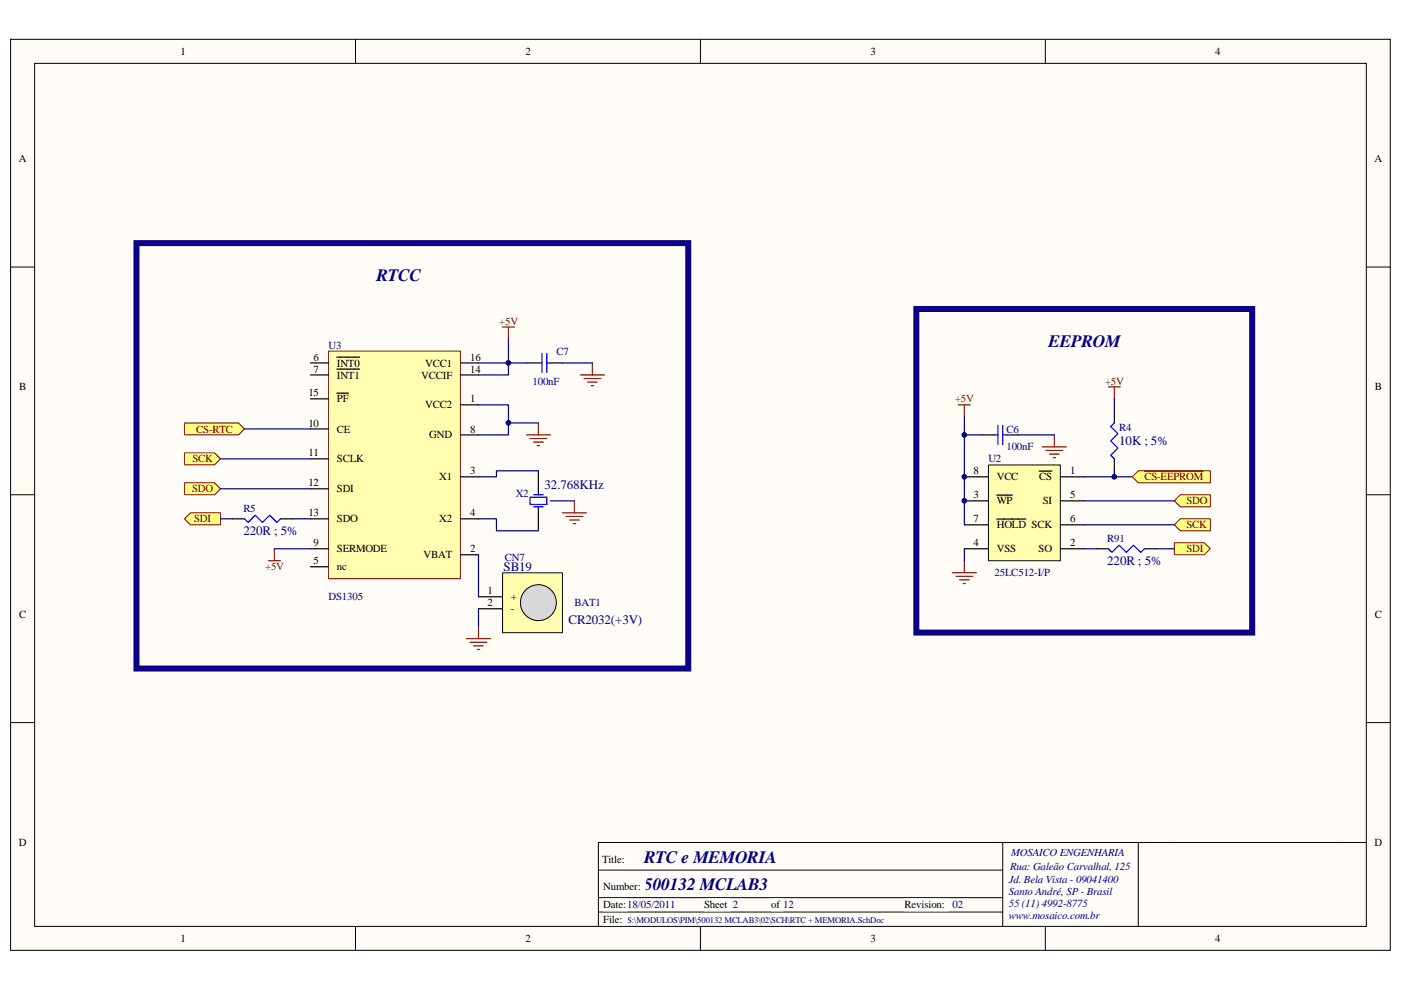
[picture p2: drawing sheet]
<svg xmlns="http://www.w3.org/2000/svg" width="297mm" height="210mm" viewBox="0 0 297 210" stroke-linecap="round" stroke-linejoin="round" font-family="sans-serif">
<path d="M2.3 8.4h292.5v193.2h-292.5z" fill="#fffcf8"/>
<path d="M2.2 8.3h292.6v193.3h-292.6z" fill="none" stroke="#000" stroke-width=".21"/>
<path d="M7.4 13.5h282.3v183h-282.3z" fill="#fffcf8"/>
<g fill="none" stroke="#000" stroke-width=".21">
<path d="M7.3 13.4h282.4v183.1h-282.4zM75.4 8.3v5.1M148.5 8.3v5.1M221.6 8.3v5.1M2.2 56.6h5.1M289.7 56.6h5.1M2.2 104.9h5.1M289.7 104.9h5.1M2.2 153.3h5.1M289.7 153.3h5.1M75.4 196.5v5.1M148.5 196.5v5.1"/>
<path d="M221.6 196.5v5.1"/>
</g>
<path d="M127.7 181h5v2.5h-5z" fill="#fff"/>
<path d="M127.7 181h5v2.5h-5z" fill="none" stroke="#fff" stroke-width=".21"/>
<path d="M127.9 186.9h8.9v2.5h-8.9z" fill="#fff"/>
<path d="M127.9 186.9h8.9v2.5h-8.9z" fill="none" stroke="#fff" stroke-width=".21"/>
<path d="M127.9 193.7h5.1v2.5h-5.1z" fill="#fff"/>
<path d="M127.9 193.7h5.1v2.5h-5.1z" fill="none" stroke="#fff" stroke-width=".21"/>
<path d="M212.6 178.7v17.8M241.3 178.7v17.8M289.7 178.7h-162.8v17.8M126.9 184.6h85.7M126.9 190.4h85.7M126.9 193.4h85.7" fill="none" stroke="#000" stroke-width=".21"/>
<path d="M127.9 190.7h5.1v2.5h-5.1z" fill="#fff"/>
<path d="M127.9 190.7h5.1v2.5h-5.1z" fill="none" stroke="#fff" stroke-width=".21"/>
<path d="M149.3 190.7h5.6v2.5h-5.6z" fill="#fff"/>
<path d="M149.3 190.7h5.6v2.5h-5.6z" fill="none" stroke="#fff" stroke-width=".21"/>
<path d="M163.6 190.7h2.4v2.5h-2.4z" fill="#fff"/>
<path d="M163.5 190.7h2.5v2.5h-2.5z" fill="none" stroke="#fff" stroke-width=".21"/>
<path d="M191.8 190.7h9.3v2.5h-9.3z" fill="#fff"/>
<path d="M249 179h34.6v17h-34.6zM191.8 190.7h9.3v2.5h-9.3z" fill="none" stroke="#fff" stroke-width=".21"/>
<path d="M114.1 99.9v5M114.1 107.5v5.1" fill="none" stroke="#000" stroke-width=".25"/>
<path d="M112.4 105.5h3.5v1.5h-3.5zM113.1 104.9h2.1M113.1 107.5h2.1" fill="none" stroke="#00f" stroke-width=".25"/>
<path d="M56.9 118.9h2.6M58.2 116.4v2.5M119.2 108.8h5.1M120 109.5h3.6M120.8 110.3h2M121.5 111.1h.5M121.8 106.2v2.6" fill="none" stroke="#800000" stroke-width=".25"/>
<path d="M106.6 121.5h12.6v12.7h-12.6z" fill="#ffffb0"/>
<path d="M106.5 121.5h12.7v12.7h-12.7z" fill="none" stroke="#000" stroke-width=".21"/>
<path d="M101.4 126.6h5.1M101.4 129.1h5.1" fill="none" stroke="#000" stroke-width=".25"/>
<circle cx="114.2" cy="127.8" r="3.8" fill="#d8d8d8" stroke="#000" stroke-width=".21"/>
<path d="M111.6 77h2.5M116.7 77h2.5" fill="none" stroke="#000" stroke-width=".25"/>
<path d="M114.1 77h.8M114.9 75v4M115.9 75v4M115.9 77h.8" fill="none" stroke="#00f" stroke-width=".25"/>
<path d="M203.2 85.9h2.5M204.5 85.9v2.5M235 82.1h2.5M236.3 82.1v2.5M204.5 118.9v2.6M201.9 121.5h5.1M202.7 122.2h3.5M203.5 123h2M204.2 123.8h.5" fill="none" stroke="#800000" stroke-width=".25"/>
<path d="M209.6 98.6h15.2v20.3h-15.2z" fill="#ffffb0"/>
<path d="M209.6 98.6h15.2v20.3h-15.2z" fill="none" stroke="#000" stroke-width=".21"/>
<path d="M220.3 99.9h2.7M204.5 101.1h5M204.5 116.4h5M204.5 106.2h5M204.5 111.3h5M211.3 110.1h6.2M211.3 105h3.3M224.8 101.1h5.1M224.8 116.4h5.1M224.8 106.2h5.1M224.8 111.3h5.1" fill="none" stroke="#000" stroke-width=".25"/>
<path d="M204.5 88.4v22.9M204.5 92.2h3.8M215.9 92.2h7.6M236.3 99.9v1.2h-6.4M236.3 84.6v2.6M204.5 116.4v2.5M229.9 116.4h2.5M236.3 101.1h3.8M245.2 116.4h3.8" fill="none" stroke="#000080" stroke-width=".25"/>
<path d="M221 94.8h5.1M221.8 95.5h3.5M222.5 96.3h2.1M223.3 97.1h.5M223.5 92.2v2.6" fill="none" stroke="#800000" stroke-width=".25"/>
<path d="M240.1 101.1l1.2-1.2h15.3v2.5h-15.3z" fill-rule="evenodd" fill="#ffff80" stroke="#800000" stroke-width=".21"/>
<path d="M242.6 99.9h12.5" fill="none" stroke="#800000" stroke-width=".25"/>
<g fill="#ffff80" stroke="#800000" stroke-width=".21">
<path d="M250.2 104.9h6.4v2.6h-6.4l-1.2-1.3z" fill-rule="evenodd"/>
<path d="M249 111.3l1.2-1.3h6.4v2.6h-6.4z" fill-rule="evenodd"/>
<path d="M249 115.1h6.3l1.3 1.3-1.3 1.3h-6.3z" fill-rule="evenodd"/>
</g>
<path d="M208.3 92.2h2.5M213.4 92.2h2.5M236.3 87.2v2.5M236.3 97.3v2.6M232.4 116.4h2.6M242.6 116.4h2.6" fill="none" stroke="#000" stroke-width=".25"/>
<path d="M210.8 92.2h.8M211.6 90.2v4.1M212.6 92.2h.8M212.6 90.2v4.1M236.3 89.7l-.8 .8 1.5 1.5-1.5 1.5 1.5 1.5-1.5 1.6 .8 .7M235 116.4l.8 .8 1.5-1.6 1.5 1.6 1.5-1.6 1.5 1.6 .8-.8" fill="none" stroke="#00f" stroke-width=".25"/>
<path d="M229.9 106.2h19.1M229.9 111.3h19.1" fill="none" stroke="#000080" stroke-width=".25"/>
<path d="M194.3 65.5h71.2v68.7h-71.2z" fill="none" stroke="#0c0087" stroke-width="1.3"/>
<path d="M69.7 74.5h27.9v48.2h-27.9z" fill="#ffffb0"/>
<path d="M69.7 74.5h27.9v48.2h-27.9z" fill="none" stroke="#800000" stroke-width=".21"/>
<g fill="none" stroke="#000" stroke-width=".25">
<path d="M65.8 77h3.8M65.8 79.5h3.8M71.4 75.8h4.9M71.4 78.3h4.9M97.6 77h3.8M97.6 79.5h3.8M65.8 91h3.8M65.8 97.3h3.8M65.8 84.6h3.8M71.4 83.4h2.5M97.6 85.9h3.8M97.6 92.2h3.8"/>
<path d="M65.8 110h3.8M65.8 116.4h3.8M65.8 103.7h3.8M97.6 117.7h3.8M97.6 101.1h3.8M97.6 110h3.8M65.8 120.2h3.8"/>
</g>
<path d="M114.1 99.9h-8.8v1.2h-3.9M101.4 110h3.9v2.6h8.8M101.4 117.7v8.9M116.7 106.2h5.1M101.4 129.1v3.8" fill="none" stroke="#000080" stroke-width=".25"/>
<path d="M98.9 135.5h5.1M99.6 136.2h3.6M100.4 137h2.1M101.2 137.8h.5M101.4 132.9v2.6" fill="none" stroke="#800000" stroke-width=".25"/>
<path d="M39.1 89.7h11.5l1.2 1.3-1.2 1.2h-11.5z" fill-rule="evenodd" fill="#ffff80" stroke="#800000" stroke-width=".21"/>
<path d="M51.8 91h14" fill="none" stroke="#000080" stroke-width=".25"/>
<path d="M39.1 96.1h6.4l1.3 1.2-1.3 1.3h-6.4z" fill-rule="evenodd" fill="#ffff80" stroke="#800000" stroke-width=".21"/>
<path d="M46.8 97.3h19" fill="none" stroke="#000080" stroke-width=".25"/>
<path d="M39.1 110l1.3-1.2h6.4v2.5h-6.4z" fill-rule="evenodd" fill="#ffff80" stroke="#800000" stroke-width=".21"/>
<path d="M49.3 110h2.5M59.5 110h2.5" fill="none" stroke="#000" stroke-width=".25"/>
<path d="M51.8 110l.8 .8 1.5-1.5 1.5 1.5 1.6-1.5 1.5 1.5 .8-.8" fill="none" stroke="#00f" stroke-width=".25"/>
<path d="M46.8 110h2.5M62 110h3.8" fill="none" stroke="#000080" stroke-width=".25"/>
<path d="M39.1 102.4h6.4l1.3 1.3-1.3 1.2h-6.4z" fill-rule="evenodd" fill="#ffff80" stroke="#800000" stroke-width=".21"/>
<path d="M107.8 71.9v5.1h-6.4M111.6 77h-3.8v2.5h-6.4M119.2 77h6.4M101.4 85.9h6.4v6.3h-6.4M107.8 89.7h6.3M46.8 103.7h19M58.2 116.4h7.6" fill="none" stroke="#000080" stroke-width=".25"/>
<path d="M106.5 69.4h2.6M107.8 69.4v2.5M123.1 79.5h5M125.6 77v2.5M111.6 92.2h5.1M112.4 93h3.5M113.1 93.8h2.1M113.9 94.5h.5M114.1 89.7v2.5M123.8 80.3h3.6M124.6 81h2M125.3 81.8h.6" fill="none" stroke="#800000" stroke-width=".25"/>
<path d="M28.9 51.6h117v90.2h-117z" fill="none" stroke="#0c0087" stroke-width="1.3"/>
<g fill="#000080" stroke="#000080" stroke-width=".21">
<circle cx="107.8" cy="89.7" r=".5"/>
<circle cx="107.8" cy="77" r=".5"/>
<circle cx="204.5" cy="106.2" r=".5"/>
<circle cx="204.5" cy="101.1" r=".5"/>
<circle cx="204.5" cy="92.2" r=".5"/>
<circle cx="236.2" cy="101.1" r=".5"/>
</g>
<g font-size="3.7" fill="#000080">
<text x="79.8" y="59.7">RTCC</text>
<text x="222.3" y="73.7">EEPROM</text>
<text x="136.6" y="183">RTC e MEMORIA</text>
<text x="136.6" y="188.8">500132 MCLAB3</text>
</g>
<g font-size="2.8" fill="#000080">
<text x="237.3" y="94.4">10K ; 5%</text>
<text x="115.4" y="103.8">32.768KHz</text>
<text x="51.6" y="113.5">220R ; 5%</text>
<text x="234.7" y="119.8">220R ; 5%</text>
<text x="106.8" y="121.1">SB19</text>
<text x="120.5" y="132.3">CR2032(+3V)</text>
</g>
<g font-size="2.3">
<text x="38.3" y="11.6">1</text>
<text x="111.4" y="11.6">2</text>
<text x="184.5" y="11.6">3</text>
<text x="257.7" y="11.6">4</text>
<text x="4" y="34.5">A</text>
<text x="291.4" y="34.5">A</text>
<text x="66.5" y="76.5">6</text>
<text x="71.4" y="77.7">INT0</text>
<text x="90.1" y="77.7">VCC1</text>
<text x="99.7" y="76.5">16</text>
<text x="4" y="82.8">B</text>
<text x="66.5" y="79">7</text>
<text x="71.4" y="80.3">INT1</text>
<text x="89.3" y="80.3">VCCIF</text>
<text x="99.7" y="79">14</text>
<text x="291.5" y="82.8">B</text>
<text x="65.4" y="84.1">15</text>
<text x="71.4" y="85.4">PF</text>
<text x="90.1" y="86.6">VCC2</text>
<text x="99.7" y="85.4">1</text>
<text x="65.4" y="90.5">10</text>
<text x="71.4" y="91.7">CE</text>
<text x="91" y="93">GND</text>
<text x="99.7" y="91.7">8</text>
<text x="65.4" y="96.8">11</text>
<text x="71.4" y="98.1">SCLK</text>
<text x="93.1" y="101.9">X1</text>
<text x="99.7" y="100.6">3</text>
<text x="206.4" y="100.6">8</text>
<text x="211.3" y="101.9">VCC</text>
<text x="220.3" y="101.9">CS</text>
<text x="226.9" y="100.6">1</text>
<text x="65.4" y="103.2">12</text>
<text x="71.4" y="104.4">SDI</text>
<text x="206.4" y="105.7">3</text>
<text x="211.3" y="107">WP</text>
<text x="221.1" y="107">SI</text>
<text x="226.9" y="105.7">5</text>
<text x="65.4" y="109.5">13</text>
<text x="71.4" y="110.8">SDO</text>
<text x="93.1" y="110.8">X2</text>
<text x="99.7" y="109.5">4</text>
<text x="206.4" y="110.8">7</text>
<text x="211.3" y="112.1">HOLD SCK</text>
<text x="226.9" y="110.8">6</text>
<text x="66.5" y="119.7">5</text>
<text x="66.5" y="115.9">9</text>
<text x="71.4" y="117.2">SERMODE</text>
<text x="89.8" y="118.4">VBAT</text>
<text x="99.7" y="117.2">2</text>
<text x="206.4" y="115.9">4</text>
<text x="211.3" y="117.2">VSS</text>
<text x="220.2" y="117.2">SO</text>
<text x="226.9" y="115.9">2</text>
<text x="71.4" y="121">nc</text>
<text x="4" y="131.1">C</text>
<text x="103.4" y="126">1</text>
<text x="103.4" y="128.6">2</text>
<text x="108.3" y="127.3">+</text>
<text x="108.3" y="129.9">-</text>
<text x="291.5" y="131.1">C</text>
<text x="4" y="179.4">D</text>
<text x="291.4" y="179.4">D</text>
<text x="127.7" y="183">Title:</text>
<text x="127.9" y="188.8">Number:</text>
<text x="127.9" y="195.7">File:</text>
<text x="127.9" y="192.6">Date:18/05/2011</text>
<text x="149.3" y="192.6">Sheet</text>
<text x="163.5" y="192.6">of</text>
<text x="191.7" y="192.6">Revision:</text>
<text x="38.3" y="199.8">1</text>
<text x="111.4" y="199.8">2</text>
<text x="184.5" y="199.8">3</text>
<text x="257.7" y="199.8">4</text>
</g>
<g font-size="2.3" fill="#800000">
<text x="105.8" y="68.8">+5V</text>
<text x="234.3" y="81.6">+5V</text>
<text x="202.5" y="85.4">+5V</text>
<text x="41.6" y="91.7">CS-RTC</text>
<text x="40.8" y="98.1">SCK</text>
<text x="242.6" y="101.9">CS-EEPROM</text>
<text x="40.7" y="104.4">SDO</text>
<text x="251.5" y="107">SDO</text>
<text x="41.2" y="110.8">SDI</text>
<text x="251.5" y="112.1">SCK</text>
<text x="251.5" y="117.2">SDI</text>
<text x="56.2" y="120.9">+5V</text>
</g>
<g font-size="2.3" fill="#000080">
<text x="69.7" y="73.9">U3</text>
<text x="118" y="75.2">C7</text>
<text x="112.9" y="81.6">100nF</text>
<text x="213.4" y="95.5">100nF</text>
<text x="213.4" y="91.7">C6</text>
<text x="237.3" y="91.5">R4</text>
<text x="209.6" y="98.1">U2</text>
<text x="109.3" y="105.5">X2</text>
<text x="51.6" y="108.5">R5</text>
<text x="107" y="118.9">CN7</text>
<text x="234.7" y="114.9">R91</text>
<text x="210.8" y="122.2">25LC512-I/P</text>
<text x="69.7" y="127.3">DS1305</text>
<text x="121.8" y="128.6">BAT1</text>
<text x="214.1" y="184.5">Rua: Galeão Carvalhal, 125</text>
<text x="214.4" y="181.5">MOSAICO ENGENHARIA</text>
<text x="213.9" y="187.3">Jd. Bela Vista - 09041400</text>
<text x="213.9" y="189.9">Santo André, SP - Brasil</text>
<text x="155.4" y="192.7">2</text>
<text x="166.1" y="192.7">12</text>
<text x="201.9" y="192.7">02</text>
<text x="213.9" y="192.4">55 (11) 4992-8775</text>
<text x="213.9" y="195">www.mosaico.com.br</text>
</g>
<text font-size="1.8" fill="#000080" x="133" y="195.8">S:\MODULOS\PIM\500132 MCLAB3\02\SCH\RTC + MEMORIA.SchDoc</text>
</svg>
